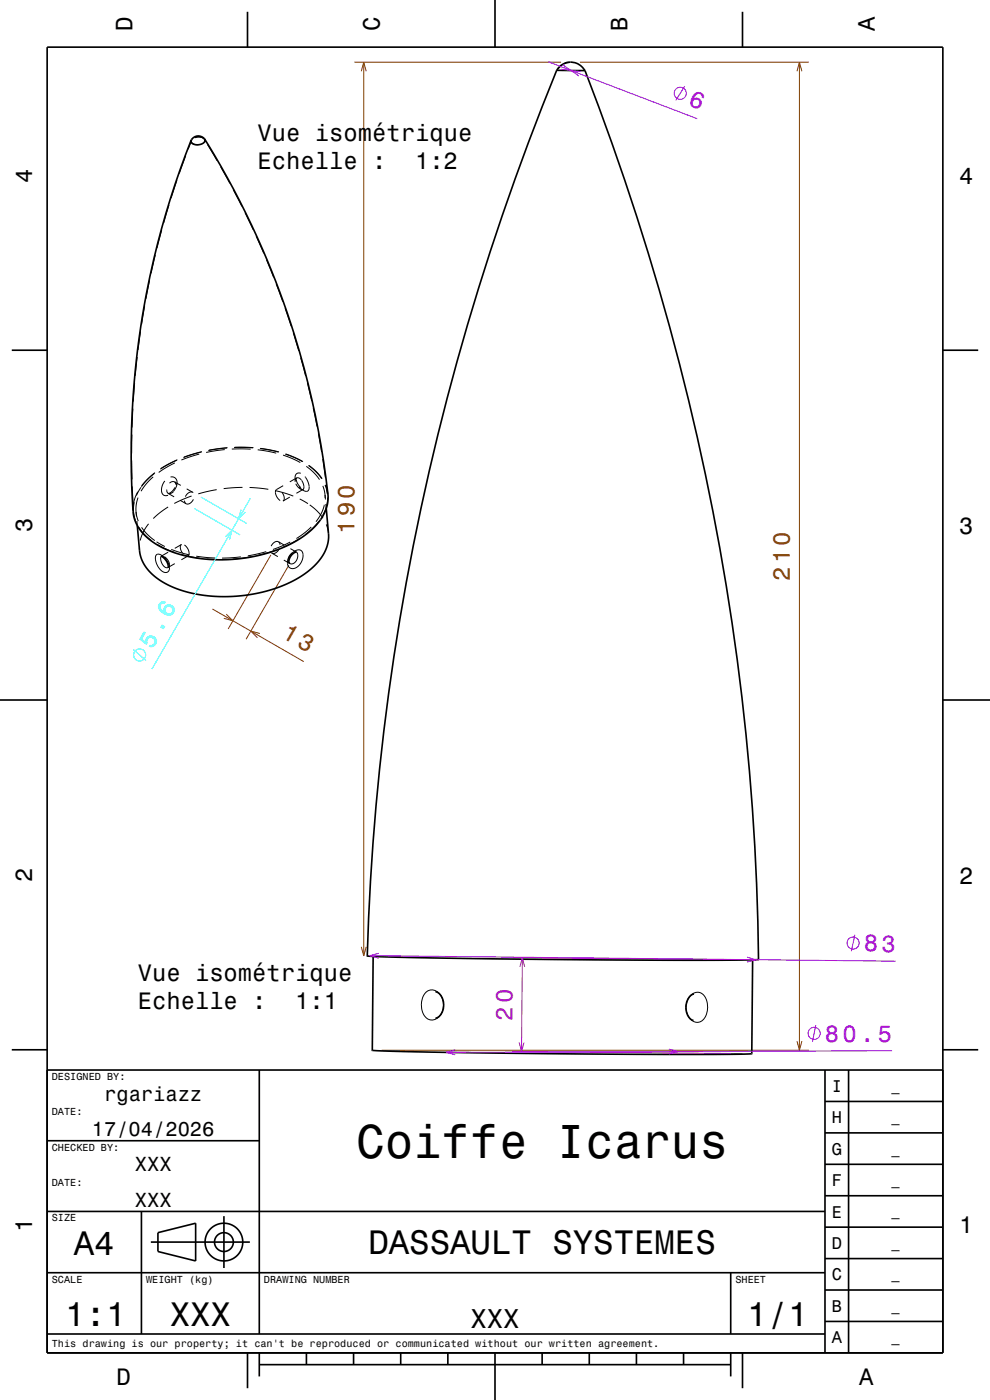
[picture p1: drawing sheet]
<svg xmlns="http://www.w3.org/2000/svg" width="210mm" height="297mm" viewBox="0 0 210 297" stroke-linecap="round" stroke-linejoin="round" font-family="sans-serif">
<path d="M108.8 203.2l48.8 .4M110.3 205.1l.5-1.9 .5 1.9M110.8 203.2l-.2 19.9M108.6 223.1l48.9 .4M110.1 221.1l.5 2 .6-1.9" fill="none" stroke="#ff0080" stroke-width=".21"/>
<g fill="none" stroke="#804000" stroke-width=".21">
<path d="M75.2 13.2h43.8M76.6 15.1l.6-1.9 .5 1.9M77.2 13.2v189.6M123 13.2h48.6M169.1 15.1l.5-1.9 .5 1.9M169.6 13.2v209.6M57.5 117.7l-9.1 15.7M61.3 119.9l-9.1 15.7M45.1 129.2l19.3 11.2M48 130.3l1.4 1.4-1.9-.5M55.1 134.4l-1.9-.5 1.4 1.4M76.6 200.9l.6 1.9 .5-1.9"/>
<path d="M81 222.8h90.6M169.1 220.9l.5 1.9 .5-1.9"/>
</g>
<g fill="none" stroke="#0ff" stroke-width=".21">
<path d="M41.2 107.9l9.7 5.6M42.6 105.4l9.7 5.7M47.8 113.9l1.4-1.4-.5 1.9M51.1 108.1l-.5 2 1.4-1.5M53.1 105.7l-20.9 36.2M28.3 137.8l2.7 2.3"/>
<circle cx="29.6" cy="138.9" r="1.28"/>
</g>
<g fill="none" stroke="#000" stroke-width=".35">
<path d="M10 10h190v277h-190zM52.5 2.5v7.5M105 0v10M118.1 14.9a532.5 532.5 0 0 0-40.2 187.9l11.7 .4 30.9 .4 29.4 .1 11-.2a532.8 532.8 0 0 0-36.8-188.5M118.1 14.9l6 .1M118.1 14.9l1.2-1.2 .8-.4 .9-.1a3.5 3.5 0 0 1 3.1 1.8M157.5 2.5v7.5M40.6 29.6l-.1 .2M40.6 29.6h.1M43.4 29.5a178.5 178.5 0 0 1 26.2 76.5l-.5 2.3-1.2 2-1.7 2-2.7 2.1-2.9 1.5-3.5 1.3-3.6 .9-3.9 .5-3.7 .1-3.9-.3-3.4-.7-3.4-1.2-2.6-1.4-2.1-1.8-1.4-1.9-.8-2a179.5 179.5 0 0 1 12.2-79.6M43.4 29.5a.87 .87 0 0 1-.9 1.1 1.45 1.45 0 0 1-2-.7v-.1M43.4 29.5a1.72 1.72 0 0 0-2.8 .1"/>
<path d="M2.5 74.3h7.5M200 74.3h7.5M34.2 118a2.45 2.45 0 0 1 1.5 2.4M62.9 117.1a1.87 1.87 0 0 0-1.4 2.4M69.2 107.9l.5 5.6-.1 1.7-.4 1.3-.7 1.2-1.7 2.2-2.9 2.3-1.8 1.1-2.3 1-4.3 1.4-4.7 .7-4.7 .1-4.8-.5-4-1.2-1.9-.8-1.6-1-2.4-2-.8-1.2-.6-1.2-.4-1.4-.5-5.7M0 148.5h10M200 148.5h10M79.2 202.9l-.2 19.9 12.9 .4 27.8 .4 29.5 .1 10.3-.2 .1-19.9M92.4 210.4a2.8 2.8 0 0 1 1.6 3.6 2.14 2.14 0 0 1-1.6 2M147.2 210.9a2.99 2.99 0 0 0-1.6 3.8 2.2 2.2 0 0 0 1.5 1.8M2.5 222.7h7.5M10 227h190"/>
<path d="M55 227v56M175 233.7h25M175 227v60M180 227v60M200 222.7h7.5M10 257h165M10 242h45M30 257v26M47.5 258v11M175 253.7h25M175 247h25M175 240.3h25"/>
<path d="M10 270h165M32 263.5h21M33.5 261.5l8-2v8l-8-2zM155 270v13M175 273.7h25M175 267h25M175 260.3h25M10 283h165M52.5 287v7.5M55 289.5h100M55 287v5M65 287v2.5"/>
<path d="M75 287v2.5M85 287v2.5M95 287v2.5M105 287v10M115 287v2.5M125 287v2.5M135 287v2.5M145 287v2.5M155 287v5M157.5 287v7.5M175 280.3h25"/>
<circle cx="47.5" cy="263.5" r="2"/>
<circle cx="47.5" cy="263.5" r="4"/>
</g>
<g fill="none" stroke="#000" stroke-width=".21">
<path d="M37.5 38.2l-1.2 3.8M39.4 33.1l-1.4 3.7M40.6 29.8a1.01 1.01 0 0 0 1.5 .9M40.6 29.8l-.7 1.9M40.6 29.6h.1M40.7 29.7l-.1 .1M40.7 29.6h.1M40.8 29.6h-.1M41.3 29.2a2.06 2.06 0 0 1 1.9 .2M43.2 29.4l.1 .2M43.3 29.3a2.08 2.08 0 0 0-1.9-.2l.9-.1 .9 .4M43.3 29.6l.1 .4"/>
<path d="M43.3 29.6l.4 .5M44 30.7l2.1 3.4M46.8 35.4l2 3.5M31.7 59.5l-.7 3.9M32.9 54.1l-.9 3.9M34.3 48.8l-1 3.8M35.8 43.5l-1.1 3.8M49.5 40.2l1.8 3.6M52 45.1l1.7 3.6M54.3 50.1l1.7 3.7M56.5 55.1l1.5 3.7M29.1 75.7l-.4 4"/>
<path d="M29.8 70.3l-.5 3.9M30.7 64.9l-.7 3.9M58.6 60.2l1.4 3.8M60.5 65.4l1.3 3.8M62.2 70.6l1.2 3.8M63.8 75.9l1 3.9M27.9 97.7l.1 4M28 92.2l-.1 4M28.2 86.7l-.2 4M28.6 81.2l-.3 4M37.1 98.2l-3.4 2M37.5 97.6l-3.5 1.9"/>
<path d="M37.6 97.5l-3.5 1.9M42.3 96.3l-3.8 1.3M42.7 95.9l-3.8 1.2M42.8 95.8l-3.8 1.2M47.7 95.4l-4 .6M48.2 95l-4 .6M48.3 95l-4 .5M49.2 95.3h4M49.6 94.9l4 .1M49.8 94.9l4 .1M54.7 95.4l3.9 .7M55.1 95.2l4 .7"/>
<path d="M55.3 95.1l3.9 .8M60 96.5l3.7 1.6M60.5 96.3l3.7 1.6M60.6 96.3l3.7 1.6M65 98.9l1.7 1.5 1.1 1.4M65.2 81.2l.9 3.9M65.4 98.7l1.7 1.5 1.1 1.4M65.5 98.7l1.6 1.3 1.2 1.6M66.4 86.6l.9 3.9M67.5 92l.7 3.9M68.5 97.4l.5 3.9M28 103.2l.2 4"/>
<path d="M28.2 108.5h.1M28.3 107.8v.7M28.3 108.5l.4 1.9M28.5 106.6l-.2 1.9M28.9 108.6l.4 1.9M28.9 108.6v1M29 110.5l.1 1M29.2 104.3l-.8 2-.2 1.9M29.3 105.6l-.4 1.4v1.6M29.4 111.8l1.2 1.5 1.5 1.4M29.6 116.2v.6M29.9 103.4l-1 1.7"/>
<path d="M30 111.9l1.3 1.5 1.5 1.3M31.5 111.1l-1.1 1.7-.7 1.9M32.5 101.2l-1.5 1.5-1.1 1.5M32.8 100.4l-1.5 1.3-1.3 1.6M32.9 100.3l-1.7 1.4-1.2 1.4M33.2 117.7a1.09 1.09 0 0 1 1.4 .4 2.67 2.67 0 0 1 1.2 3 1.14 1.14 0 0 1-1.8-.2 2.86 2.86 0 0 1-.8-3.2zM33.2 114.9l1.8 1M33.4 115.5l3.6 1.7M34.2 118h.1M34.2 118a1.84 1.84 0 0 0 1.4 2.4h.1M34.4 117.9l-.2 .1M34.9 118.1a1.6 1.6 0 0 1 .8 2.3"/>
<path d="M35 102a2.3 2.3 0 0 0-.3 3l.5 .2 .4-.1M35.4 103.9a.73 .73 0 0 0 .4 .8 .73 .73 0 0 0 .9-.3l.1-.1M35.7 107.6l-1.8 1.2-1.4 1.2M35.7 117.1l-1.5 .9M36 102.5a.81 .81 0 0 1 .9-.3 .81 .81 0 0 1 .5 .7M36.2 101.2a1.25 1.25 0 0 1 1.3 .5 1.25 1.25 0 0 1-.1 1.4l-.6 1.1M36.3 116.6l3.9 1.1M37.1 119.6l-1.4 .8M37.1 103.4l-.8 1-.6 .3 1.2 .7M37.2 102.8l-.1-.6 1.2 .8M38.2 106.1l1.3 .8M38.4 117.6l4 .8"/>
<path d="M38.5 115.5a1.42 1.42 0 0 0 .2 1.8M38.5 115.5l-1.4 .8M38.5 115.5h.1M39.1 115.6a1.77 1.77 0 0 1 .8 2.3M39.1 106.2l.4 .7M39.6 103.7l1.3 .7M39.9 117.9l-.1 .1M39.9 117.9l-1.4 .9M40.6 105.2l-3.6 1.6M40.9 104.4l.1 .1M40.9 104.4a1.33 1.33 0 0 0-1.6 1M41 105.9a1.32 1.32 0 0 1-1.5 1"/>
<path d="M41.6 118l4 .4M43.9 118.6l3.9 .1M46 103.9l-3.9 .9M51.1 118.1l-4 .3M51.4 103.4l-4 .3M52.9 103.4l4 .4M53.3 118.1l-4 .5M56.5 117l-3.9 .9M57.6 117.3l.1 .1M57.7 117.4l1.2 .7M58.4 104.1l3.8 1.1M58.6 116.7l-3.8 1.1"/>
<path d="M58.7 103.9a1.78 1.78 0 0 0 .7 2.3M58.7 103.8v.1M59.1 114.9a1.32 1.32 0 0 0-1.6 1M59.1 114.9l.3 .7M59.1 114.9l1.2 .8M59.2 116.4a1.32 1.32 0 0 1-1.5 1M59.8 104.5a1.42 1.42 0 0 1 .3 1.8M60.1 106.3h-.1M60.1 103l-1.4 .9M60.2 118.8l1.3 .7M61.5 105.5l-1.4 .8M61.5 102.2l1.4-.8a1.72 1.72 0 0 0 .7 1.8l.2 .3"/>
<path d="M61.6 115l-3.7 1.6M61.6 116.4l1.3 .7M62 117.3a1.38 1.38 0 0 1 2-.3 2.71 2.71 0 0 1-2 3.6 1.33 1.33 0 0 1-.8-2.1zM62.1 117.3a1.5 1.5 0 0 0-.6 2.2M62.8 117.1h.1M62.9 117.1a1.62 1.62 0 0 1-1.2 2.5l-.2-.1M63.5 114.2l-3.5 1.9M63.6 105.9l1.7 .9M63.8 100.4a.97 .97 0 0 0-1.1 .3 .97 .97 0 0 0 0 1.2M63.9 101.8a.68 .68 0 0 0-.9-.4 .68 .68 0 0 0-.4 .8M64 101.9a1.45 1.45 0 0 1 .2 2 1.72 1.72 0 0 1-1.5-1.3M64.4 103.8l-1.5 .8"/>
<path d="M64.4 103.8h.1M64.7 101.1l.6 1.1 .3 .9M65.3 106.8v.1M65.6 103.2a.79 .79 0 0 1-.3 1 .79 .79 0 0 1-1.1-.2l-.8-.8M65.7 107.1l1.6 1.3 1.2 1.5M66 111.8l-1.5 1.3-1.6 1.1M67.6 110.6l-1.3 1.5-1.5 1.3M68.5 103.1l.5 1.9M68.8 107.1l-.7 1.9-1.1 1.7M68.9 102.9l.6 1.9M69 105v.6M69 105v1"/>
<path d="M69 102.9l.6 1.9M69.1 106.9l.1 1M69.2 111.3l.5 1.9M69.2 102.8l.3 2M69.5 104.8v.1M69.5 105.5l-.3 2-.7 1.9M35.7 120.4h.1M89.4 213.1l.3 1.7 .6 1.1M90.4 210.5a2.2 2.2 0 0 1 3.5 1.4l.2 1.4M90.4 210.5l-.8 1.2-.2 1.5M94.1 213.2a2.82 2.82 0 0 1-2.9 3.2l-.9-.5M150.1 213.7a2.79 2.79 0 0 0-2.1-3.2 2.97 2.97 0 0 0-2.5 3.2"/>
<path d="M150.1 213.7a2.96 2.96 0 0 1-2.1 3.2 2.86 2.86 0 0 1-2.5-3.2"/>
</g>
<g fill="none" stroke="#8000ff" stroke-width=".21">
<path d="M116.3 13.1l31.6 12.1M119.4 13.7l1.6 1.2-2-.2M123.2 15.2l-2-.2 1.6 1.1M145.2 18.3l-1.9 3M181.3 198.3l-.7 3.5M78.4 202.7l111.6 1.2M80.4 202.2l-2 .5 1.9 .6M158.5 203.1l1.9 .5-2 .5M173 217.5l-.6 3.5M96.6 222.7l-2 .6 2 .5M141.9 222.6l1.9 .5-1.9 .5M189.2 222.9l-94.6 .4"/>
<circle cx="144.3" cy="19.8" r="1.28"/>
<circle cx="172.7" cy="219.2" r="1.28"/>
<circle cx="181" cy="200.1" r="1.28"/>
</g>
<text font-size="10.1" x="75.5" y="245.7">Coiffe Icarus</text>
<g font-size="7.2">
<text x="15.7" y="266.3">A4</text>
<text x="78.1" y="266.1">DASSAULT SYSTEMES</text>
<text x="13.8" y="281.3">1:1</text>
<text x="36" y="281.3">XXX</text>
<text x="158.5" y="281.3">1/1</text>
</g>
<text font-size="5.8" x="99.8" y="281.6">XXX</text>
<text font-size="5.1" fill="#0ff" x="32.3" y="137.8" transform="rotate(-60 32.3 137.8)">5.6</text>
<text font-size="5.1" fill="#804000" x="59.6" y="135.2" transform="rotate(30 59.6 135.2)">13</text>
<g font-size="5">
<text x="28.1" y="6.5" transform="rotate(-90 28.1 6.5)">D</text>
<text x="80.6" y="6.5" transform="rotate(-90 80.6 6.5)">C</text>
<text x="133.1" y="6.5" transform="rotate(-90 133.1 6.5)">B</text>
<text x="185.6" y="6.5" transform="rotate(-90 185.6 6.5)">A</text>
<text x="54.6" y="29.8">Vue isométrique</text>
<text x="54.6" y="35.9">Echelle :</text>
<text x="88" y="35.9">1:2</text>
<text x="6.8" y="38.7" transform="rotate(-90 6.8 38.7)">4</text>
<text x="203.5" y="39">4</text>
<text x="6.8" y="112.9" transform="rotate(-90 6.8 112.9)">3</text>
<text x="203.5" y="113.2">3</text>
<text x="6.8" y="187.1" transform="rotate(-90 6.8 187.1)">2</text>
<text x="203.5" y="187.4">2</text>
<text x="29.2" y="208">Vue isométrique</text>
<text x="29.2" y="214.1">Echelle :</text>
<text x="62.6" y="214.1">1:1</text>
<text x="6.8" y="261.3" transform="rotate(-90 6.8 261.3)">1</text>
<text x="203.5" y="261.6">1</text>
<text x="24.7" y="293.8">D</text>
<text x="182.2" y="293.8">A</text>
</g>
<g font-size="5" fill="#8000ff">
<text x="145.8" y="22.2" transform="rotate(21 145.8 22.2)">6</text>
<text x="183.2" y="201.8" transform="rotate(1 183.2 201.8)">83</text>
<text x="175" y="221">80.5</text>
</g>
<g font-size="5" fill="#804000">
<text x="75.2" y="113.2" transform="rotate(-90 75.2 113.2)">190</text>
<text x="167.6" y="123.2" transform="rotate(-90 167.6 123.2)">210</text>
</g>
<text font-size="5" fill="#ff0080" x="108.7" y="216.5" transform="rotate(-89 108.7 216.5)">20</text>
<g font-size="4.3">
<text x="22.1" y="233.5">rgariazz</text>
<text x="19.5" y="241">17/04/2026</text>
<text x="28.6" y="248.5">XXX</text>
<text x="28.6" y="256">XXX</text>
</g>
<g font-size="3.6">
<text x="176.4" y="231.6">I</text>
<text x="176.4" y="238.3">H</text>
<text x="176.4" y="245">G</text>
<text x="176.4" y="251.6">F</text>
<text x="176.4" y="258.3">E</text>
<text x="176.4" y="265">D</text>
<text x="176.4" y="271.6">C</text>
<text x="176.4" y="278.3">B</text>
<text x="176.4" y="285">A</text>
</g>
<g font-size="2.9">
<text x="189.1" y="231.4">_</text>
<text x="189.1" y="238">_</text>
<text x="189.1" y="244.7">_</text>
<text x="189.1" y="251.4">_</text>
<text x="189.1" y="258">_</text>
<text x="189.1" y="264.7">_</text>
<text x="189.1" y="271.4">_</text>
<text x="189.1" y="278">_</text>
<text x="189.1" y="284.7">_</text>
</g>
<g font-size="2.2">
<text x="11" y="229.1">DESIGNED BY:</text>
<text x="11" y="236.6">DATE:</text>
<text x="11" y="244.1">CHECKED BY:</text>
<text x="11" y="251.6">DATE:</text>
<text x="11" y="259.1">SIZE</text>
<text x="11" y="272.1">SCALE</text>
<text x="31" y="272.1">WEIGHT (kg)</text>
<text x="56" y="272.1">DRAWING NUMBER</text>
<text x="156" y="272.1">SHEET</text>
<text x="11" y="285.8">This drawing is our property; it can't be reproduced or communicated without our written agreement.</text>
</g>
</svg>
